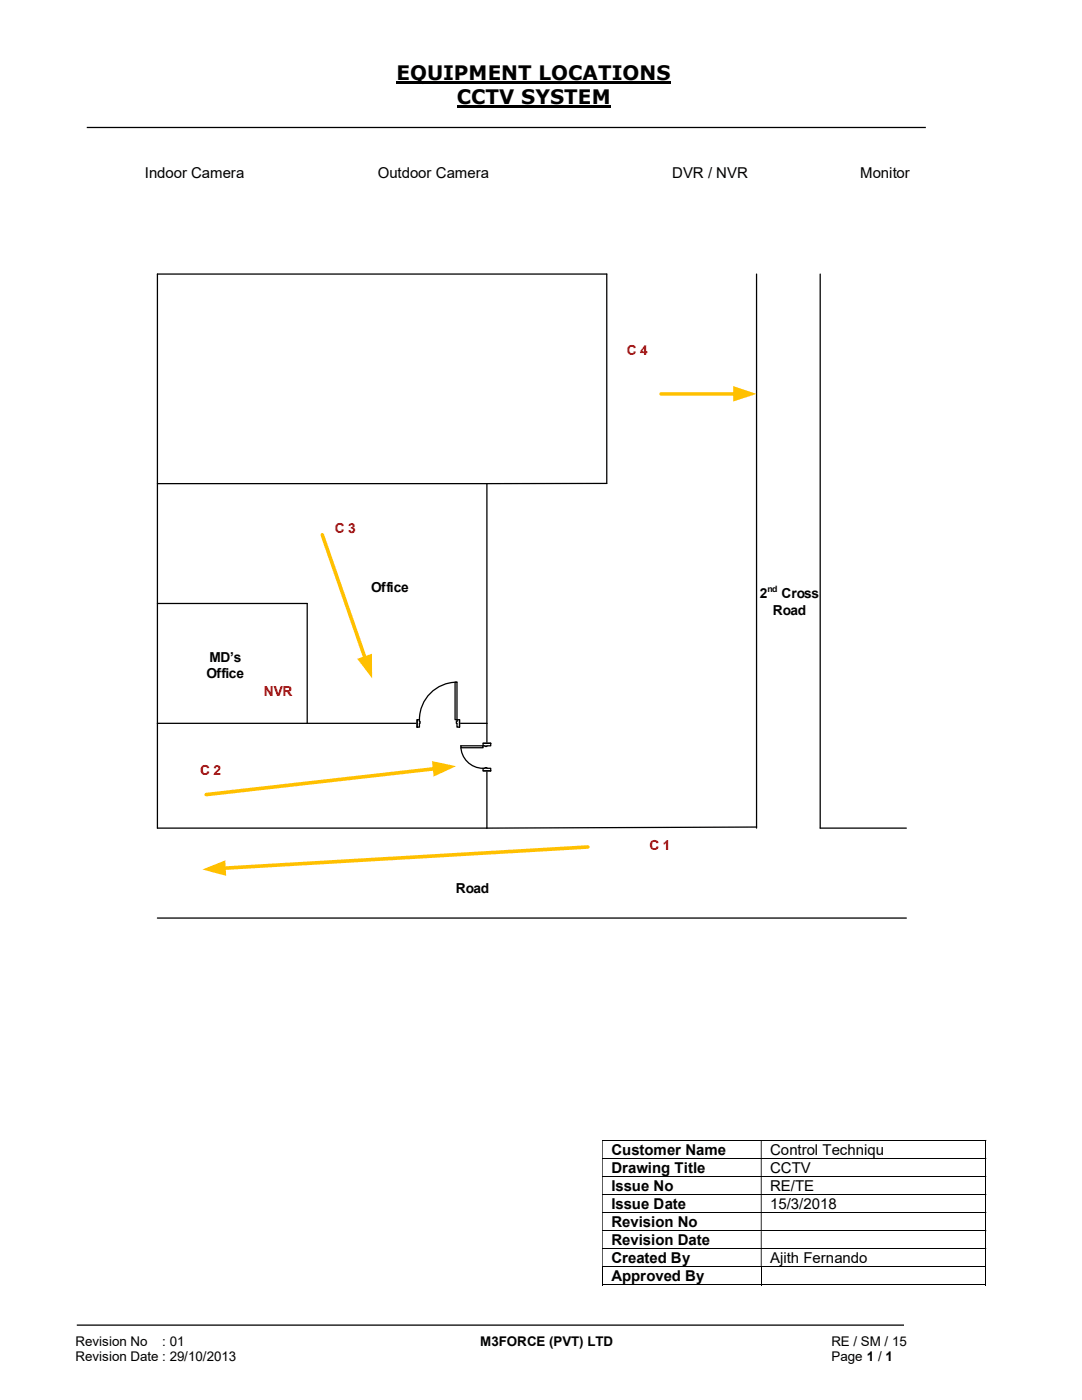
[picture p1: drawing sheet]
<svg xmlns="http://www.w3.org/2000/svg" width="216mm" height="279mm" viewBox="0 0 216 279" stroke-linecap="round" stroke-linejoin="round" font-family="sans-serif">
<path d="M79.1 16.4h54.8M91.1 21.3h30.7" fill="none" stroke="#000" stroke-width=".42"/>
<path d="M17.3 25.4h167.4M151 54.7v110.6M31.4 96.5h65.8M97.2 96.5h23.9v-41.8h-89.7v110.6h65.8M97.2 96.5v68.8M31.4 120.4h29.9v24M31.4 144.4h65.8M151 165.1l-53.8 .2M31.4 183.2h149.4M15.3 264.5h165.1" fill="none" stroke="#000" stroke-width=".25"/>
<g fill="none" stroke="#000" stroke-width=".2">
<path d="M120.1 227.6h76.6M120.1 231.2h76.6M120.1 234.8h76.6M120.1 238.4h76.6M196.7 227.7v3.4M196.7 231.3v3.4M196.7 234.9v3.4M196.7 238.5v3.4M120.1 242h76.6M120.1 245.6h76.6M120.1 249.2h76.6M120.1 252.8h76.6"/>
<path d="M120.1 256.4h31.7M120.2 252.9v3.6M151.9 252.9v3.6M152 256.4h44.7M196.7 242.1v3.4M196.7 245.7v3.4M196.7 249.3v3.4M196.7 252.9v3.6"/>
</g>
<g fill="#000">
<path d="M196.7 227.5h.1v.2h-.1zM120.1 227.7h.2v3.4h-.2zM151.8 227.7h.2v3.4h-.2z" fill-rule="evenodd"/>
<path d="M196.7 231.1h.1v.2h-.1zM120.1 231.3h.2v3.4h-.2zM151.8 231.3h.2v3.4h-.2z" fill-rule="evenodd"/>
<path d="M196.7 234.7l.1 .2zM120.1 234.9h.2v3.4h-.2zM151.8 234.9h.2v3.4h-.2z" fill-rule="evenodd"/>
<path d="M196.7 238.3h.1v.2h-.1zM120.1 238.5h.2v3.4h-.2zM151.8 238.5h.2v3.4h-.2z" fill-rule="evenodd"/>
<path d="M196.7 241.9h.1v.2h-.1zM120.1 242.1h.2v3.4h-.2zM151.8 242.1h.2v3.4h-.2z" fill-rule="evenodd"/>
<path d="M196.7 245.5h.1v.2h-.1zM120.1 245.7h.2v3.4h-.2zM151.8 245.7h.2v3.4h-.2z" fill-rule="evenodd"/>
<path d="M196.7 249.1l.1 .2zM120.1 249.3h.2v3.4h-.2zM151.8 249.3h.2v3.4h-.2z" fill-rule="evenodd"/>
</g>
<path d="M196.7 252.7h.1v.2h-.1zM196.7 256.3h.1v.2h-.1z" fill="#000"/>
<path d="M64.3 106.7l8.6 24.7" fill="none" stroke="#ffc000" stroke-width=".72"/>
<path d="M71.3 131.5l2.9-1 .1 4.9z" fill="#ffc000"/>
<path d="M131.9 78.6h14.8" fill="none" stroke="#ffc000" stroke-width=".72"/>
<path d="M146.3 77l4.7 1.6-4.7 1.5z" fill="#ffc000"/>
<path d="M86.7 153.4l-45.6 5.2" fill="none" stroke="#ffc000" stroke-width=".72"/>
<path d="M86.2 151.9l4.8 1-4.5 2.1z" fill="#ffc000"/>
<path d="M117.3 169l-72.6 4.3" fill="none" stroke="#ffc000" stroke-width=".72"/>
<path d="M40.4 173.5l4.6-1.8 .1 3.1z" fill="#ffc000"/>
<path d="M163.7 54.7v110.6h17.1" fill="none" stroke="#000" stroke-width=".25"/>
<path d="M83.2 143.6h8.5v1.6h-8.5z" fill="#fff"/>
<path d="M83.2 143.6h8.5v1.6h-8.5z" fill="none" stroke="#fff" stroke-width=".25"/>
<path d="M91.2 143.6v1.5h.5v-1.5zM83.2 143.6h.5v1.5h-.5z" fill-rule="evenodd" fill="#fff"/>
<path d="M83.7 144v-.4h-.5v1.5h.5v-.7M91.2 144v-.4h.5v1.5h-.5v-.7" fill="none" stroke="#000" stroke-width=".25"/>
<path d="M91.1 144v.4h.1v-.4zM83.7 144h.1v.4h-.1z" fill-rule="evenodd" fill="#fff"/>
<path d="M91.2 136.1a7.5 7.5 0 0 0-7.5 7.5M83.2 143.6v1.5M83.7 144h.1v.4h-.1M91.2 144h-.1v.4h.1M91.7 143.6v1.5" fill="none" stroke="#000" stroke-width=".25"/>
<path d="M90.8 136.1h.4v7.5h-.4z" fill-rule="evenodd" fill="#fff"/>
<path d="M90.8 136.1h.4v7.5h-.4z" fill="none" stroke="#000" stroke-width=".25"/>
<path d="M96.4 148.3h1.6v5.5h-1.6z" fill-rule="evenodd" fill="#fff"/>
<path d="M96.4 148.3h1.6v5.5h-1.6z" fill="none" stroke="#fff" stroke-width=".25"/>
<path d="M96.4 148.3v.5h1.5v-.5zM96.4 153.3h1.5v.5h-1.5z" fill-rule="evenodd" fill="#fff"/>
<path d="M96.8 148.8h-.4v-.5h1.5v.5h-.7M96.8 153.3h-.4v.5h1.5v-.5h-.7" fill="none" stroke="#000" stroke-width=".25"/>
<path d="M96.8 148.8v.2h.4v-.2zM96.8 153.2h.4v.1h-.4z" fill-rule="evenodd" fill="#fff"/>
<path d="M91.9 148.8a4.5 4.5 0 0 0 4.5 4.5M96.4 148.3h1.5M96.4 153.8h1.5M96.8 148.8v.2h.4v-.2M96.8 153.3v-.1h.4v.1" fill="none" stroke="#000" stroke-width=".25"/>
<path d="M91.9 148.8h4.5v.4h-4.5z" fill="#fff"/>
<path d="M91.9 148.8h4.5v.4h-4.5z" fill="none" stroke="#000" stroke-width=".25"/>
<g font-size="4">
<text x="79.1" y="16">EQUIPMENT LOCATIONS</text>
<text x="91.1" y="20.8">CCTV SYSTEM</text>
</g>
<g font-size="3">
<text x="28.9" y="35.5">Indoor Camera</text>
<text x="75.4" y="35.5">Outdoor Camera</text>
<text x="134.1" y="35.5">DVR / NVR</text>
<text x="171.7" y="35.5">Monitor</text>
<text x="122" y="230.4">Customer Name</text>
<text x="153.7" y="230.4">Control Techniqu</text>
<text x="122" y="234">Drawing Title</text>
<text x="122" y="237.6">Issue No</text>
<text x="153.7" y="234">CCTV</text>
<text x="153.7" y="237.6">RE/TE</text>
<text x="122" y="241.2">Issue Date</text>
<text x="122" y="244.9">Revision No</text>
<text x="153.7" y="241.2">15/3/2018</text>
<text x="122" y="248.4">Revision Date</text>
<text x="122" y="252">Created By</text>
<text x="122" y="255.7">Approved By</text>
<text x="153.7" y="252">Ajith Fernando</text>
</g>
<g font-size="2.7" fill="#c00000">
<text x="125.1" y="70.9">C 4</text>
<text x="66.8" y="106.4">C 3</text>
<text x="52.6" y="139">NVR</text>
<text x="39.9" y="154.6">C 2</text>
<text x="129.6" y="169.5">C 1</text>
</g>
<g font-size="2.7">
<text x="74.1" y="118.1">Office</text>
<text x="151.6" y="119.4">2</text>
<text x="156" y="119.4">Cross</text>
<text x="154.2" y="122.6">Road</text>
<text x="41.2" y="135.3">Office</text>
<text x="41.8" y="132.1">MD’s</text>
<text x="91" y="178.2">Road</text>
<text x="15.1" y="268.7">Revision No</text>
<text x="32.4" y="268.7">: 01</text>
<text x="95.8" y="268.7">M3FORCE (PVT) LTD</text>
<text x="165.9" y="268.7">RE / SM / 15</text>
<text x="15.1" y="271.7">Revision Date : 29/10/2013</text>
<text x="165.9" y="271.7">Page 1 / 1</text>
</g>
<text font-size="1.7" x="153.1" y="118.2">nd</text>
</svg>
